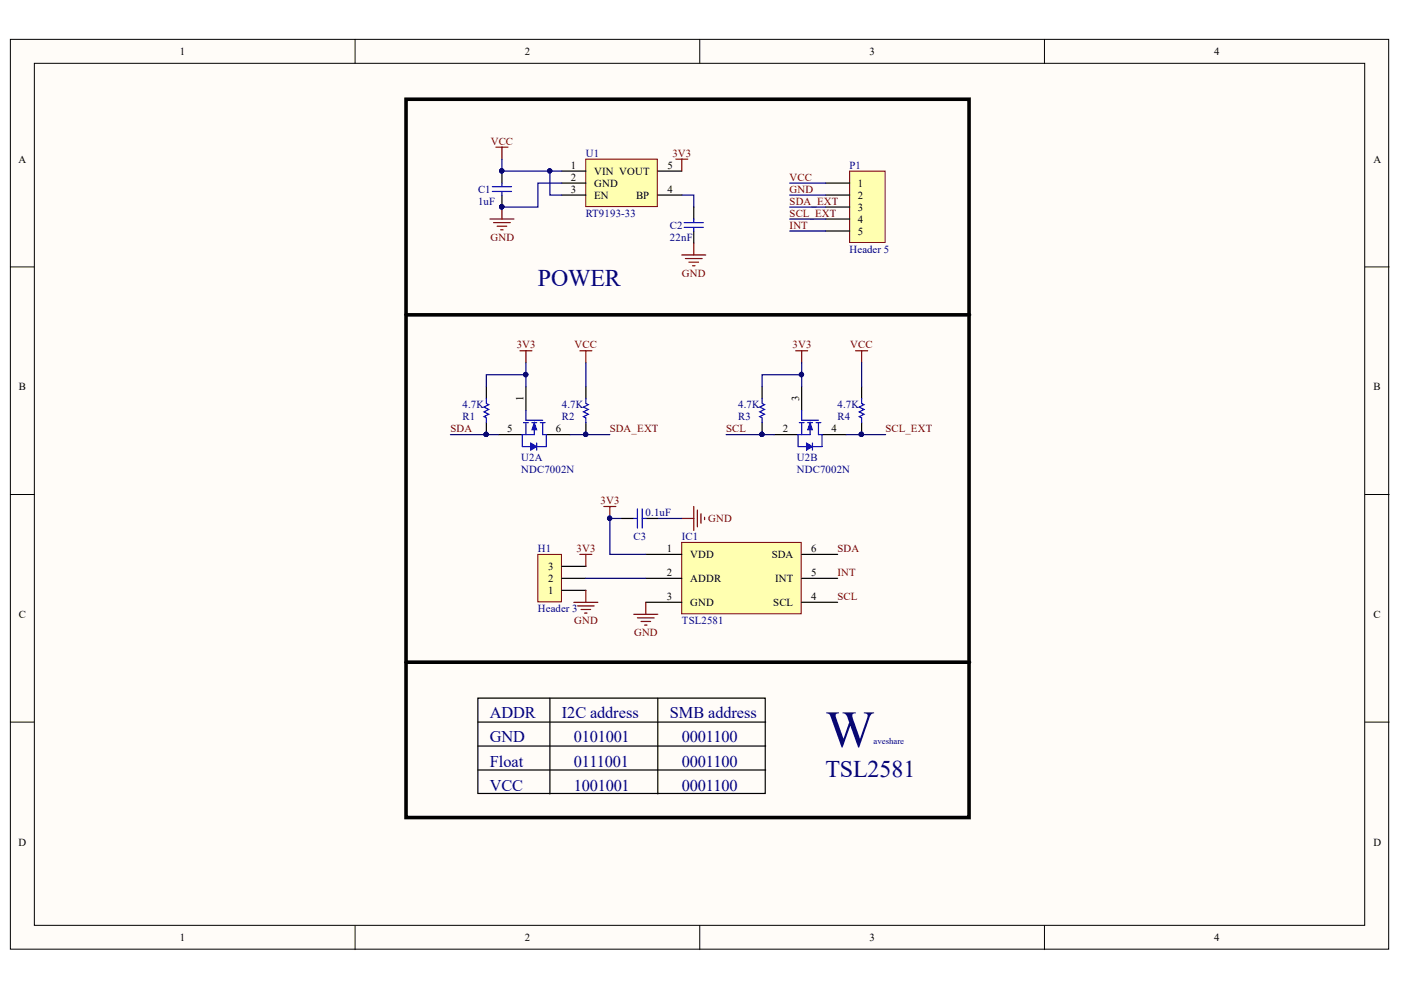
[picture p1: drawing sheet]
<svg xmlns="http://www.w3.org/2000/svg" width="297mm" height="210mm" viewBox="0 0 297 210" stroke-linecap="round" stroke-linejoin="round" font-family="sans-serif">
<g fill="#fffcf8" stroke="#000" stroke-width=".21">
<path d="M2.2 8.3h292.2v192.9h-292.2z"/>
<path d="M7.3 13.4h282v182.8h-282z"/>
</g>
<path d="M75.3 8.3v5.1M148.4 8.3v5.1M221.4 8.3v5.1M2.2 56.6h5.1M289.4 56.6h5.1M2.2 104.8h5.1M289.4 104.8h5.1M2.2 153.1h5.1M289.4 153.1h5.1M75.3 196.3v5M148.4 196.3v5M221.4 196.3v5" fill="none" stroke="#000" stroke-width=".21"/>
<path d="M144.5 115h25.4v15.1h-25.4z" fill="#ffffb0" stroke="#800000" stroke-width=".21"/>
<path d="M136.9 117.5h7.7M170 117.5h7.6M136.9 122.6h7.7M136.9 127.7h7.7M170 122.6h7.6M170 127.7h7.6" fill="none" stroke="#000" stroke-width=".25"/>
<path d="M128 107.4h2.6M129.3 107.4v2.5M134.4 130.2h5.1M135.1 131h3.6M135.9 131.8h2M136.7 132.5h.5M136.9 127.7v2.5" fill="none" stroke="#800000" stroke-width=".25"/>
<circle cx="129.2" cy="109.9" r=".46" fill="#000080" stroke="#000080" stroke-width=".21"/>
<path d="M124.2 33.7h15.2v10.1h-15.2z" fill="#ffffb0" stroke="#800000" stroke-width=".21"/>
<path d="M119.1 36.3h5.1M119.1 38.8h5.1M139.5 36.3h5.1M119.1 41.4h5.1M139.5 41.4h5.1" fill="none" stroke="#000" stroke-width=".25"/>
<path d="M119.1 38.8h-5.1v5.1h-7.6M144.6 41.4h2.5v2.5" fill="none" stroke="#000080" stroke-width=".25"/>
<circle cx="106.4" cy="43.8" r=".46" fill="#000080" stroke="#000080" stroke-width=".21"/>
<g fill="none" stroke="#800000" stroke-width=".25">
<path d="M105.2 31.2h2.5M106.4 31.2v2.5M143.3 33.7h2.5M144.6 33.7v2.6M103.9 46.4h5.1M104.6 47.2h3.6M105.4 48h2M106.2 48.7h.5M106.4 43.9v2.5M144.6 54.1h5M145.3 54.8h3.6M146.1 55.6h2"/>
<path d="M146.8 56.3h.5M147.1 51.5v2.6"/>
</g>
<path d="M86.1 21h119.4v152.3h-119.4z" fill="none" stroke="#000" stroke-width=".76"/>
<path d="M180.1 36.3h7.6v15.1h-7.6z" fill="#ffffb0" stroke="#800000" stroke-width=".21"/>
<g fill="none" stroke="#000" stroke-width=".25">
<path d="M106.4 36.3v2.5M175.1 38.8h5M106.4 41.4v2.5M147.1 43.9v2.5M147.1 49v2.5M175.1 41.4h5M175.1 43.9h5M175.1 46.4h5M175.1 49h5M164.1 92.1h5.1M170 82v5.1M174.3 92.1h5.1"/>
<path d="M131.8 109.9h2.6M136.9 109.9h2.6"/>
</g>
<path d="M144.6 109.9h2.5M147.1 107.4v5.1M147.9 108.1v3.6M148.6 108.9v2M149.4 109.7v.5" fill="none" stroke="#800000" stroke-width=".25"/>
<path d="M106.4 33.7v2.6h10.2v5.1h2.5M116.6 36.3h2.5M131.8 109.9h-2.5v7.6h7.6M139.5 109.9h5.1" fill="none" stroke="#000080" stroke-width=".25"/>
<g fill="#000080" stroke="#000080" stroke-width=".21">
<circle cx="129.2" cy="109.9" r=".46"/>
<circle cx="106.4" cy="43.8" r=".46"/>
<circle cx="106.4" cy="36.2" r=".46"/>
<circle cx="116.5" cy="36.2" r=".46"/>
</g>
<path d="M86.1 66.8h119.5" fill="none" stroke="#000" stroke-width=".76"/>
<g fill="none" stroke="#00f" stroke-width=".25">
<path d="M104.4 39.6h4.1M106.4 38.8v.8M104.4 40.6h4.1M106.4 40.6v.8M145.1 47.2h4M145.1 48.2h4M147.1 46.4v.8M147.1 48.2v.8M169.5 89.6h1M170 87.1v2h3.5M170 89.6v2.5M171.2 89.6h1.1"/>
<path d="M171.8 89.6v2.5h-2.6M173 89.6h1M173.5 89.6v2.5M134.4 109.9h.7M135.1 107.9v4.1M136.2 107.9v4.1M136.2 109.9h.7"/>
</g>
<path d="M171.8 89.6l.5 1.5h-1.1z" fill="#00f"/>
<path d="M171.8 89.6l.5 1.5h-1.1z" fill="none" stroke="#00f" stroke-width=".21"/>
<path d="M169.2 92.1v2.6h1.8M173.5 92.1h.8v2.6h-2" fill="none" stroke="#00f" stroke-width=".25"/>
<path d="M171 93.9l1.3 .8-1.3 .8z" fill="#00f"/>
<path d="M171 93.9l1.3 .8-1.3 .8z" fill="none" stroke="#00f" stroke-width=".21"/>
<path d="M111 89.6h1M111.5 87.1v2h3.6M111.5 89.6v2.5M112.8 89.6h1M113.3 89.6v2.5h-2.6M114.6 89.6h1M115.1 89.6v2.5M172.3 93.9v1.6" fill="none" stroke="#00f" stroke-width=".25"/>
<path d="M105.7 92.1h5M111.5 82v5.1M115.8 92.1h5.1" fill="none" stroke="#000" stroke-width=".25"/>
<path d="M113.3 89.6l.5 1.5h-1z" fill="#00f"/>
<path d="M113.3 89.6l.5 1.5h-1z" fill="none" stroke="#00f" stroke-width=".21"/>
<path d="M110.7 92.1v2.6h1.8M115.1 92.1h.7v2.6h-2" fill="none" stroke="#00f" stroke-width=".25"/>
<path d="M112.5 93.9l1.3 .8-1.3 .8z" fill="#00f"/>
<path d="M112.5 93.9l1.3 .8-1.3 .8z" fill="none" stroke="#00f" stroke-width=".21"/>
<path d="M113.8 93.9v1.6" fill="none" stroke="#00f" stroke-width=".25"/>
<path d="M114 117.5h5v10.1h-5z" fill="#ffffb0" stroke="#800000" stroke-width=".21"/>
<g fill="none" stroke="#000" stroke-width=".25">
<path d="M103.1 82v2.5M103.1 89.6v2.5M124.2 82v2.5M124.2 89.6v2.5M161.6 82v2.5M161.6 89.6v2.5M182.7 82v2.5M182.7 89.6v2.5M119.1 125.2h5.1M119.1 122.6h5.1M119.1 120.1h5.1M101.3 148h60.9v20.2h-60.9z"/>
<path d="M101.3 153.1h61M101.3 158.2h61M116.6 148v20.3M139.5 148v20.3M101.3 163.3h61"/>
</g>
<g fill="none" stroke="#000080" stroke-width=".25">
<path d="M167.4 38.8h7.7M167.4 49h7.7M167.4 46.4h7.7M167.4 43.9h7.7M167.4 41.4h7.7M111.5 76.9v2.6M124.2 76.9v5.1M170 76.9v2.6M182.7 76.9v5.1M95.5 92.1h10.2M103.1 82v-2.5h8.4v2.5M120.9 92.1h8.4"/>
<path d="M154 92.1h10.1M161.6 82v-2.5h8.4v2.5M179.4 92.1h8.4M124.2 122.6h12.7"/>
</g>
<g fill="none" stroke="#800000" stroke-width=".25">
<path d="M110.2 74.4h2.6M111.5 74.4v2.5M122.9 74.4h2.6M124.2 74.4v2.5M168.7 74.4h2.5M170 74.4v2.5M181.4 74.4h2.6M182.7 74.4v2.5M122.9 117.5h2.6M124.2 117.5v2.6M121.7 127.7h5.1M122.4 128.5h3.6"/>
<path d="M123.2 129.2h2M124 130h.5M124.2 125.2v2.5"/>
</g>
<g fill="#000080" stroke="#000080" stroke-width=".21">
<circle cx="103.1" cy="92.1" r=".46"/>
<circle cx="124.2" cy="92.1" r=".46"/>
<circle cx="111.4" cy="79.4" r=".47"/>
<circle cx="161.5" cy="92.1" r=".46"/>
<circle cx="182.6" cy="92.1" r=".46"/>
<circle cx="169.9" cy="79.4" r=".46"/>
</g>
<path d="M103.1 84.5v1l.5 .3-1 .5 1 .5-1 .5 1 .5-1 .5 .5 .3v1M124.2 84.5v1l.5 .3-1 .5 1 .5-1 .5 1 .5-1 .5 .5 .3v1M161.6 84.5v1l.5 .3-1 .5 1 .5-1 .5 1 .5-1 .5 .5 .3v1M182.7 84.5v1l.5 .3-1 .5 1 .5-1 .5 1 .5-1 .5 .5 .3v1" fill="none" stroke="#00f" stroke-width=".25"/>
<path d="M86.1 140.4h119.5" fill="none" stroke="#000" stroke-width=".76"/>
<text font-size="11" fill="#000080" x="175" y="158.3">W</text>
<g font-size="5.1" fill="#000080">
<text x="114" y="60.6">POWER</text>
<text x="175" y="164.7">TSL2581</text>
</g>
<g font-size="3.5" fill="#000080">
<text x="103.9" y="152.3">ADDR</text>
<text x="119.1" y="152.3">I2C address</text>
<text x="142" y="152.3">SMB address</text>
<text x="103.9" y="157.4">GND</text>
<text x="121.7" y="157.4">0101001</text>
<text x="144.6" y="157.4">0001100</text>
<text x="103.9" y="162.5">Float</text>
<text x="103.9" y="167.6">VCC</text>
<text x="121.7" y="162.5">0111001</text>
<text x="121.7" y="167.6">1001001</text>
<text x="144.6" y="162.5">0001100</text>
<text x="144.6" y="167.6">0001100</text>
</g>
<g font-size="2.3">
<text x="38.2" y="11.7">1</text>
<text x="111.2" y="11.7">2</text>
<text x="184.3" y="11.7">3</text>
<text x="257.4" y="11.7">4</text>
<text x="3.9" y="34.5">A</text>
<text x="121.1" y="35.8">1</text>
<text x="141.5" y="35.8">5</text>
<text x="291.2" y="34.5">A</text>
<text x="121.1" y="38.3">2</text>
<text x="121.1" y="40.8">3</text>
<text x="126" y="37">VIN VOUT</text>
<text x="126" y="39.6">GND</text>
<text x="141.5" y="40.8">4</text>
<text x="181.9" y="39.6">1</text>
<text x="126" y="42.1">EN</text>
<text x="134.9" y="42.1">BP</text>
<text x="181.9" y="42.1">2</text>
<text x="181.9" y="44.7">3</text>
<text x="181.9" y="47.2">4</text>
<text x="181.9" y="49.8">5</text>
<text x="4" y="82.8">B</text>
<text x="291.2" y="82.8">B</text>
<text x="111" y="85" transform="rotate(-90 111 85)">1</text>
<text x="169.5" y="85" transform="rotate(-90 169.5 85)">3</text>
<text x="107.5" y="91.6">5</text>
<text x="117.8" y="91.6">6</text>
<text x="166" y="91.6">2</text>
<text x="176.3" y="91.6">4</text>
<text x="141.4" y="117.1">1</text>
<text x="146.4" y="118.3">VDD</text>
<text x="163.6" y="118.3">SDA</text>
<text x="172" y="117.1">6</text>
<text x="116.2" y="125.9">1</text>
<text x="116.2" y="123.4">2</text>
<text x="116.2" y="120.9">3</text>
<text x="141.4" y="122.1">2</text>
<text x="146.4" y="123.4">ADDR</text>
<text x="164.4" y="123.4">INT</text>
<text x="172" y="122.1">5</text>
<text x="4" y="131">C</text>
<text x="141.4" y="127.2">3</text>
<text x="146.4" y="128.5">GND</text>
<text x="164" y="128.5">SCL</text>
<text x="172" y="127.2">4</text>
<text x="291.2" y="131">C</text>
<text x="3.9" y="179.3">D</text>
<text x="291.2" y="179.3">D</text>
<text x="38.2" y="199.6">1</text>
<text x="111.2" y="199.6">2</text>
<text x="184.3" y="199.6">3</text>
<text x="257.4" y="199.6">4</text>
</g>
<g font-size="2.3" fill="#800000">
<text x="104.1" y="30.7">VCC</text>
<text x="142.6" y="33.2">3V3</text>
<text x="167.4" y="38.3">VCC</text>
<text x="167.4" y="40.8">GND</text>
<text x="167.4" y="43.4">SDA_EXT</text>
<text x="167.4" y="46">SCL_EXT</text>
<text x="104" y="51.1">GND</text>
<text x="167.4" y="48.5">INT</text>
<text x="144.6" y="58.7">GND</text>
<text x="109.6" y="73.9">3V3</text>
<text x="121.8" y="73.9">VCC</text>
<text x="168" y="73.9">3V3</text>
<text x="180.3" y="73.9">VCC</text>
<text x="95.5" y="91.6">SDA</text>
<text x="129.3" y="91.6">SDA_EXT</text>
<text x="154" y="91.6">SCL</text>
<text x="187.7" y="91.6">SCL_EXT</text>
<text x="127.3" y="106.9">3V3</text>
<text x="150.2" y="110.7">GND</text>
<text x="122.2" y="117.1">3V3</text>
<text x="177.6" y="117.1">SDA</text>
<text x="177.6" y="122.1">INT</text>
<text x="177.6" y="127.2">SCL</text>
<text x="121.7" y="132.3">GND</text>
<text x="134.4" y="134.8">GND</text>
</g>
<g font-size="2.3" fill="#000080">
<text x="124.2" y="33.2">U1</text>
<text x="180.1" y="35.8">P1</text>
<text x="101.4" y="40.8">C1</text>
<text x="101.4" y="43.4">1uF</text>
<text x="124.2" y="46">RT9193-33</text>
<text x="142" y="51.1">22nF</text>
<text x="142" y="48.5">C2</text>
<text x="180.1" y="53.6">Header 5</text>
<text x="98.1" y="86.6">4.7K</text>
<text x="98.1" y="89.1">R1</text>
<text x="119.1" y="86.6">4.7K</text>
<text x="119.1" y="89.1">R2</text>
<text x="156.5" y="86.6">4.7K</text>
<text x="156.5" y="89.1">R3</text>
<text x="177.6" y="86.6">4.7K</text>
<text x="177.6" y="89.1">R4</text>
<text x="110.5" y="97.7">U2A</text>
<text x="110.5" y="100.2">NDC7002N</text>
<text x="168.9" y="97.7">U2B</text>
<text x="168.9" y="100.2">NDC7002N</text>
<text x="136.9" y="109.5">0.1uF</text>
<text x="114" y="117.1">H1</text>
<text x="134.3" y="114.5">C3</text>
<text x="144.6" y="114.5">IC1</text>
<text x="114" y="129.8">Header 3</text>
<text x="144.6" y="132.3">TSL2581</text>
</g>
<text font-size="1.9" fill="#000080" x="185.2" y="157.8">aveshare</text>
</svg>
